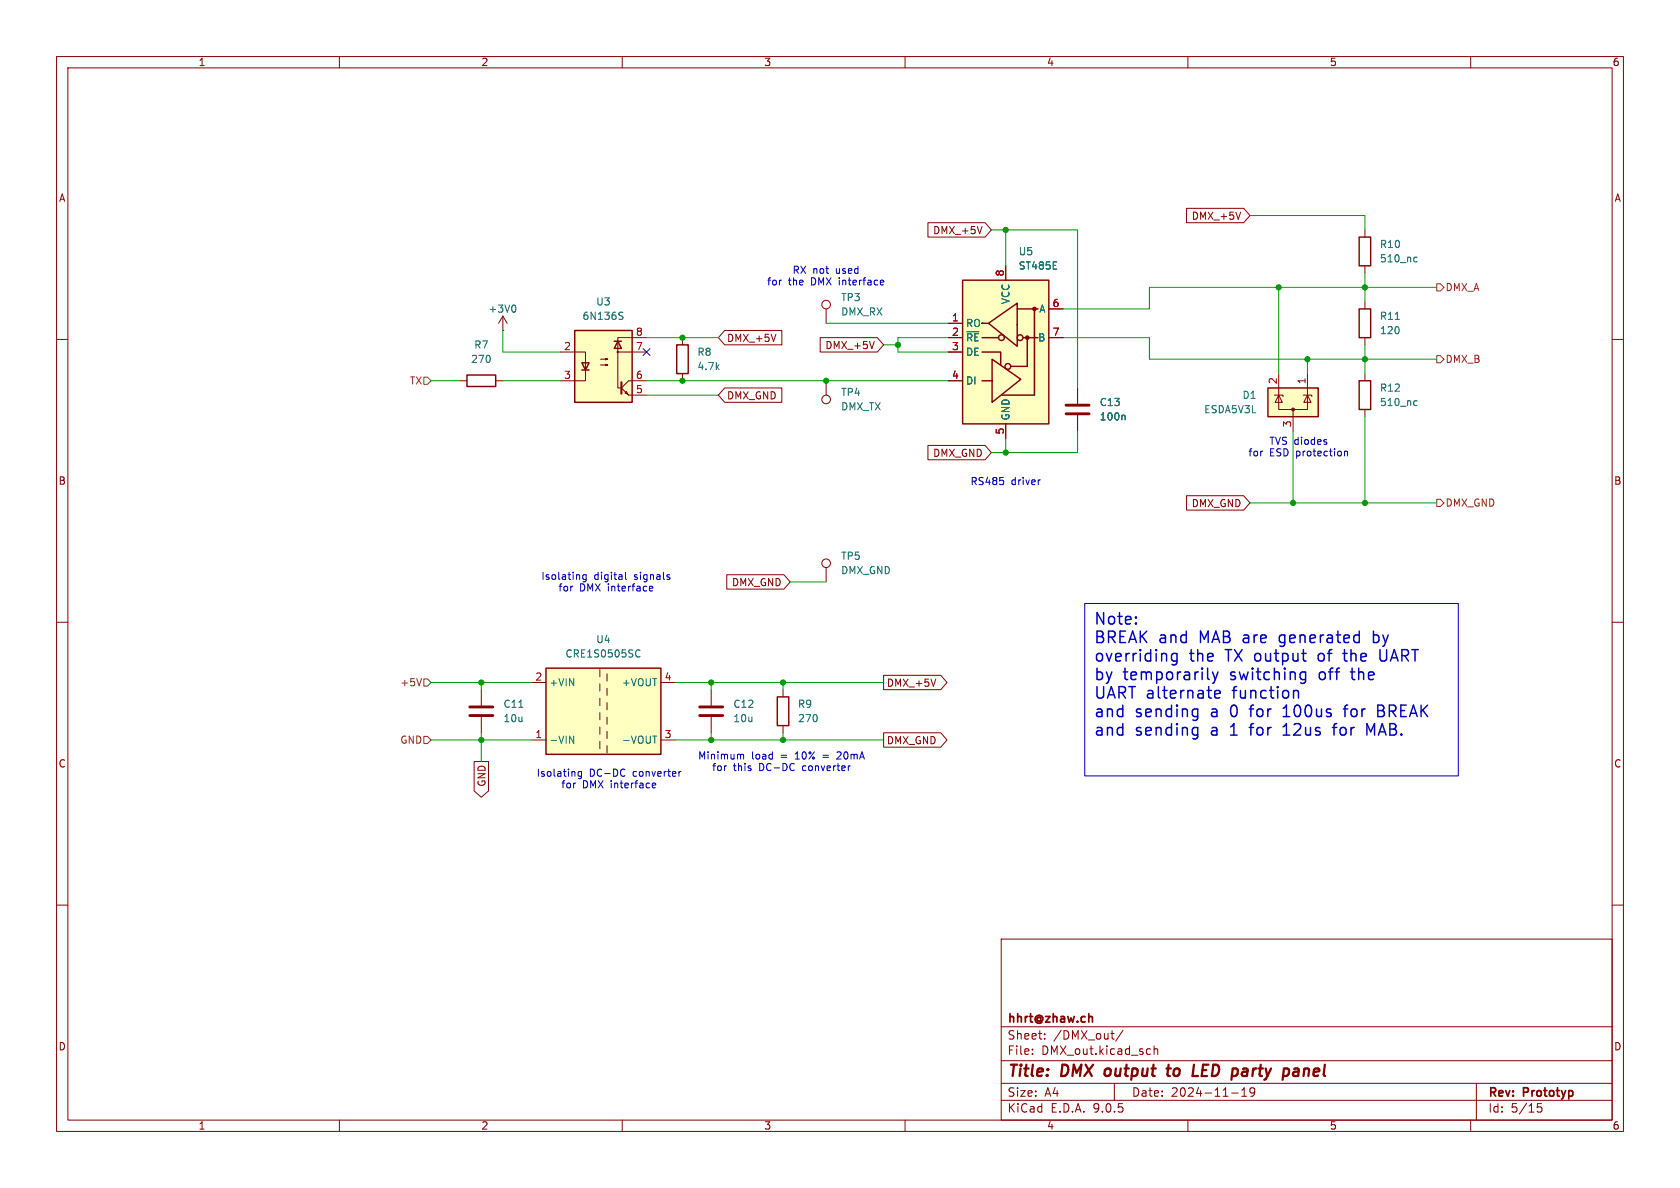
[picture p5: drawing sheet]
(kicad_sch
 (version 20250114)
 (generator "eeschema")
 (generator_version "9.0")
 (paper "A4")
 (title_block
  (title "DMX output to LED party panel")
  (date "2024-11-19")
  (rev "Prototyp")
  (company "hhrt@zhaw.ch"))
 (lib_symbols
  (symbol "Connector:TestPoint"
   (pin_numbers (hide yes))
   (pin_names
    (offset 0.762) (hide yes)) (exclude_from_sim no) (in_bom yes) (on_board yes)
   (property "Reference" "TP" (at 0 6.858 0) (effects (font (size 1.27 1.27))))
   (property "Value" "TestPoint" (at 0 5.08 0) (effects (font (size 1.27 1.27))))
   (property "Footprint" "" (at 5.08 0 0) (effects (font (size 1.27 1.27)) (hide yes)))
   (property "Datasheet" "~" (at 5.08 0 0) (effects (font (size 1.27 1.27)) (hide yes)))
   (property "Description" "test point" (at 0 0 0) (effects (font (size 1.27 1.27)) (hide yes)))
   (symbol "TestPoint_0_1"
    (circle (center 0 3.302) (radius 0.762) (stroke (width 0) (type default)) (fill (type none))))
   (symbol "TestPoint_1_1"
    (pin passive line (at 0 0 90) (length 2.54) (name "1" (effects (font (size 1.27 1.27)))) (number "1" (effects (font (size 1.27 1.27))))))
   (embedded_fonts no))
  (symbol "Device:C"
   (pin_numbers (hide yes))
   (pin_names
    (offset 0.254)) (exclude_from_sim no) (in_bom yes) (on_board yes)
   (property "Reference" "C" (at 0.635 2.54 0) (effects (font (size 1.27 1.27)) (justify left)))
   (property "Value" "C" (at 0.635 -2.54 0) (effects (font (size 1.27 1.27)) (justify left)))
   (property "Footprint" "" (at 0.9652 -3.81 0) (effects (font (size 1.27 1.27)) (hide yes)))
   (property "Datasheet" "~" (at 0 0 0) (effects (font (size 1.27 1.27)) (hide yes)))
   (property "Description" "Unpolarized capacitor" (at 0 0 0) (effects (font (size 1.27 1.27)) (hide yes)))
   (symbol "C_0_1"
    (polyline (pts (xy -2.032 0.762) (xy 2.032 0.762)) (stroke (width 0.508) (type default)) (fill (type none)))
    (polyline (pts (xy -2.032 -0.762) (xy 2.032 -0.762)) (stroke (width 0.508) (type default)) (fill (type none))))
   (symbol "C_1_1"
    (pin passive line (at 0 3.81 270) (length 2.794) (name "~" (effects (font (size 1.27 1.27)))) (number "1" (effects (font (size 1.27 1.27)))))
    (pin passive line (at 0 -3.81 90) (length 2.794) (name "~" (effects (font (size 1.27 1.27)))) (number "2" (effects (font (size 1.27 1.27))))))
   (embedded_fonts no))
  (symbol "Device:R"
   (pin_numbers (hide yes))
   (pin_names
    (offset 0)) (exclude_from_sim no) (in_bom yes) (on_board yes)
   (property "Reference" "R" (at 2.032 0 90) (effects (font (size 1.27 1.27))))
   (property "Value" "R" (at 0 0 90) (effects (font (size 1.27 1.27))))
   (property "Footprint" "" (at -1.778 0 90) (effects (font (size 1.27 1.27)) (hide yes)))
   (property "Datasheet" "~" (at 0 0 0) (effects (font (size 1.27 1.27)) (hide yes)))
   (property "Description" "Resistor" (at 0 0 0) (effects (font (size 1.27 1.27)) (hide yes)))
   (symbol "R_0_1"
    (rectangle (start -1.016 -2.54) (end 1.016 2.54) (stroke (width 0.254) (type default)) (fill (type none))))
   (symbol "R_1_1"
    (pin passive line (at 0 3.81 270) (length 1.27) (name "~" (effects (font (size 1.27 1.27)))) (number "1" (effects (font (size 1.27 1.27)))))
    (pin passive line (at 0 -3.81 90) (length 1.27) (name "~" (effects (font (size 1.27 1.27)))) (number "2" (effects (font (size 1.27 1.27))))))
   (embedded_fonts no))
  (symbol "Interface_UART:ST485E" (exclude_from_sim no) (in_bom yes) (on_board yes)
   (property "Reference" "U" (at -6.985 13.97 0) (effects (font (size 1.27 1.27))))
   (property "Value" "ST485E" (at 2.54 13.97 0) (effects (font (size 1.27 1.27)) (justify left)))
   (property "Footprint" "Package_SO:SOIC-8_3.9x4.9mm_P1.27mm" (at 0 -22.86 0) (effects (font (size 1.27 1.27)) (hide yes)))
   (property "Datasheet" "http://www.st.com/resource/en/datasheet/st485eb.pdf" (at 0 1.27 0) (effects (font (size 1.27 1.27)) (hide yes)))
   (property "Description" "Half duplex RS-485/RS-422, 5 Mbps, ±15kV ESD, 5V supply, 256 bus load, SOIC-8" (at 0 0 0) (effects (font (size 1.27 1.27)) (hide yes)))
   (symbol "ST485E_0_1"
    (rectangle (start -7.62 12.7) (end 7.62 -12.7) (stroke (width 0.254) (type default)) (fill (type background)))
    (polyline (pts (xy -4.191 2.54) (xy -1.27 2.54)) (stroke (width 0.254) (type default)) (fill (type none)))
    (polyline (pts (xy -4.191 0) (xy -0.889 0) (xy -0.889 -2.286)) (stroke (width 0.254) (type default)) (fill (type none)))
    (polyline (pts (xy -3.175 5.08) (xy -4.191 5.08) (xy -4.064 5.08)) (stroke (width 0.254) (type default)) (fill (type none)))
    (polyline (pts (xy -2.54 -5.08) (xy -4.191 -5.08)) (stroke (width 0.254) (type default)) (fill (type none)))
    (polyline (pts (xy -2.413 -5.08) (xy -2.413 -1.27) (xy 2.667 -4.826) (xy -2.413 -8.89) (xy -2.413 -5.08)) (stroke (width 0.254) (type default)) (fill (type none)))
    (polyline (pts (xy -0.635 -7.62) (xy 5.08 -7.62)) (stroke (width 0.254) (type default)) (fill (type none)))
    (circle (center 0.381 -2.54) (radius 0.508) (stroke (width 0.254) (type default)) (fill (type none)))
    (polyline (pts (xy 0.889 -2.54) (xy 3.81 -2.54)) (stroke (width 0.254) (type default)) (fill (type none)))
    (polyline (pts (xy 2.032 7.62) (xy 5.715 7.62)) (stroke (width 0.254) (type default)) (fill (type none)))
    (polyline (pts (xy 3.048 2.54) (xy 5.715 2.54)) (stroke (width 0.254) (type default)) (fill (type none)))
    (circle (center 3.81 2.54) (radius 0.2794) (stroke (width 0.254) (type default)) (fill (type outline)))
    (polyline (pts (xy 3.81 -2.54) (xy 3.81 2.54)) (stroke (width 0.254) (type default)) (fill (type none)))
    (polyline (pts (xy 5.08 -7.62) (xy 5.08 7.62)) (stroke (width 0.254) (type default)) (fill (type none))))
   (symbol "ST485E_1_1"
    (circle (center -0.762 2.54) (radius 0.508) (stroke (width 0.254) (type default)) (fill (type none)))
    (polyline (pts (xy 2.032 4.826) (xy 2.032 8.636) (xy -3.048 5.08) (xy 2.032 1.016) (xy 2.032 4.826)) (stroke (width 0.254) (type default)) (fill (type none)))
    (circle (center 2.54 2.54) (radius 0.508) (stroke (width 0.254) (type default)) (fill (type none)))
    (circle (center 5.08 7.62) (radius 0.2794) (stroke (width 0.254) (type default)) (fill (type outline)))
    (pin output line (at -10.16 5.08 0) (length 2.54) (name "RO" (effects (font (size 1.27 1.27)))) (number "1" (effects (font (size 1.27 1.27)))))
    (pin input line (at -10.16 2.54 0) (length 2.54) (name "~{RE}" (effects (font (size 1.27 1.27)))) (number "2" (effects (font (size 1.27 1.27)))))
    (pin input line (at -10.16 0 0) (length 2.54) (name "DE" (effects (font (size 1.27 1.27)))) (number "3" (effects (font (size 1.27 1.27)))))
    (pin input line (at -10.16 -5.08 0) (length 2.54) (name "DI" (effects (font (size 1.27 1.27)))) (number "4" (effects (font (size 1.27 1.27)))))
    (pin power_in line (at 0 15.24 270) (length 2.54) (name "VCC" (effects (font (size 1.27 1.27)))) (number "8" (effects (font (size 1.27 1.27)))))
    (pin power_in line (at 0 -15.24 90) (length 2.54) (name "GND" (effects (font (size 1.27 1.27)))) (number "5" (effects (font (size 1.27 1.27)))))
    (pin bidirectional line (at 10.16 7.62 180) (length 2.54) (name "A" (effects (font (size 1.27 1.27)))) (number "6" (effects (font (size 1.27 1.27)))))
    (pin bidirectional line (at 10.16 2.54 180) (length 2.54) (name "B" (effects (font (size 1.27 1.27)))) (number "7" (effects (font (size 1.27 1.27))))))
   (embedded_fonts no))
  (symbol "Isolator:6N136S"
   (pin_names
    (offset 1.016)) (exclude_from_sim no) (in_bom yes) (on_board yes)
   (property "Reference" "U" (at -5.08 7.62 0) (effects (font (size 1.27 1.27)) (justify left)))
   (property "Value" "6N136S" (at 0 7.62 0) (effects (font (size 1.27 1.27)) (justify left)))
   (property "Footprint" "Package_DIP:SMDIP-8_W9.53mm" (at -5.08 -7.62 0) (effects (font (size 1.27 1.27)
    (italic yes)) (justify left) (hide yes)))
   (property "Datasheet" "https://optoelectronics.liteon.com/upload/download/DS70-2008-0032/6N135-L%206N136-L%20series.pdf" (at 0 0 0) (effects (font (size 1.27 1.27)) (justify left) (hide yes)))
   (property "Description" "High Speed Optocoupler, TTL Compatible, CTR 18%, SMDIP8" (at 0 0 0) (effects (font (size 1.27 1.27)) (hide yes)))
   (symbol "6N136S_0_1"
    (rectangle (start -5.08 6.35) (end 5.08 -6.35) (stroke (width 0.254) (type default)) (fill (type background)))
    (polyline (pts (xy -5.08 2.54) (xy -3.175 2.54) (xy -3.175 -2.54) (xy -5.08 -2.54)) (stroke (width 0) (type default)) (fill (type none)))
    (polyline (pts (xy -3.81 -0.635) (xy -2.54 -0.635)) (stroke (width 0.254) (type default)) (fill (type none)))
    (polyline (pts (xy -3.175 -0.635) (xy -3.81 0.635) (xy -2.54 0.635) (xy -3.175 -0.635)) (stroke (width 0.254) (type default)) (fill (type none)))
    (polyline (pts (xy -0.508 1.27) (xy 0.762 1.27) (xy 0.381 1.143) (xy 0.381 1.397) (xy 0.762 1.27)) (stroke (width 0) (type default)) (fill (type none)))
    (polyline (pts (xy -0.508 0.254) (xy 0.762 0.254) (xy 0.381 0.127) (xy 0.381 0.381) (xy 0.762 0.254)) (stroke (width 0) (type default)) (fill (type none)))
    (polyline (pts (xy 1.905 4.445) (xy 3.175 4.445)) (stroke (width 0.254) (type default)) (fill (type none)))
    (polyline (pts (xy 2.54 4.445) (xy 1.905 3.175) (xy 3.175 3.175) (xy 2.54 4.445)) (stroke (width 0.254) (type default)) (fill (type none)))
    (circle (center 2.54 2.54) (radius 0.127) (stroke (width 0) (type default)) (fill (type none)))
    (polyline (pts (xy 3.175 -2.794) (xy 3.175 -4.826)) (stroke (width 0.3556) (type default)) (fill (type none)))
    (polyline (pts (xy 3.302 -3.683) (xy 4.445 -2.54)) (stroke (width 0) (type default)) (fill (type none)))
    (polyline (pts (xy 3.302 -3.937) (xy 4.445 -5.08)) (stroke (width 0) (type default)) (fill (type none)))
    (polyline (pts (xy 4.318 -4.953) (xy 4.064 -4.445) (xy 3.81 -4.699) (xy 4.318 -4.953)) (stroke (width 0) (type default)) (fill (type none)))
    (polyline (pts (xy 5.08 5.08) (xy 2.54 5.08) (xy 2.54 -3.81) (xy 3.175 -3.81)) (stroke (width 0) (type default)) (fill (type none)))
    (polyline (pts (xy 5.08 2.54) (xy 2.54 2.54)) (stroke (width 0) (type default)) (fill (type none)))
    (polyline (pts (xy 5.08 -2.54) (xy 4.445 -2.54)) (stroke (width 0) (type default)) (fill (type none)))
    (polyline (pts (xy 5.08 -5.08) (xy 4.445 -5.08)) (stroke (width 0) (type default)) (fill (type none))))
   (symbol "6N136S_1_1"
    (pin passive line (at -7.62 2.54 0) (length 2.54) (name "~" (effects (font (size 1.27 1.27)))) (number "2" (effects (font (size 1.27 1.27)))))
    (pin passive line (at -7.62 -2.54 0) (length 2.54) (name "~" (effects (font (size 1.27 1.27)))) (number "3" (effects (font (size 1.27 1.27)))))
    (pin no_connect line (at -5.08 5.08 0) (length 2.54) (hide yes) (name "NC" (effects (font (size 1.27 1.27)))) (number "1" (effects (font (size 1.27 1.27)))))
    (pin no_connect line (at -5.08 -5.08 0) (length 2.54) (hide yes) (name "NC" (effects (font (size 1.27 1.27)))) (number "4" (effects (font (size 1.27 1.27)))))
    (pin passive line (at 7.62 5.08 180) (length 2.54) (name "~" (effects (font (size 1.27 1.27)))) (number "8" (effects (font (size 1.27 1.27)))))
    (pin passive line (at 7.62 2.54 180) (length 2.54) (name "~" (effects (font (size 1.27 1.27)))) (number "7" (effects (font (size 1.27 1.27)))))
    (pin passive line (at 7.62 -2.54 180) (length 2.54) (name "~" (effects (font (size 1.27 1.27)))) (number "6" (effects (font (size 1.27 1.27)))))
    (pin passive line (at 7.62 -5.08 180) (length 2.54) (name "~" (effects (font (size 1.27 1.27)))) (number "5" (effects (font (size 1.27 1.27))))))
   (embedded_fonts no))
  (symbol "Power_Protection:ESDA5V3L"
   (pin_names (hide yes)) (exclude_from_sim no) (in_bom yes) (on_board yes)
   (property "Reference" "D" (at 5.715 2.54 0) (effects (font (size 1.27 1.27)) (justify left)))
   (property "Value" "ESDA5V3L" (at 5.715 0.635 0) (effects (font (size 1.27 1.27)) (justify left)))
   (property "Footprint" "Package_TO_SOT_SMD:SOT-23-3" (at -15.24 -10.16 0) (effects (font (size 1.27 1.27)) (justify left) (hide yes)))
   (property "Datasheet" "https://www.st.com/resource/en/datasheet/esdal.pdf" (at 0 -15.24 0) (effects (font (size 1.27 1.27)) (hide yes)))
   (property "Description" "TVS Diode Array, 5.5V Standoff, 2 Channels, SOT23" (at 0 -12.7 0) (effects (font (size 1.27 1.27)) (hide yes)))
   (symbol "ESDA5V3L_0_0"
    (pin passive line (at 0 -5.08 90) (length 2.54) (name "A" (effects (font (size 1.27 1.27)))) (number "3" (effects (font (size 1.27 1.27))))))
   (symbol "ESDA5V3L_0_1"
    (rectangle (start -4.445 2.54) (end 4.445 -2.54) (stroke (width 0.254) (type default)) (fill (type background)))
    (polyline (pts (xy -3.302 1.016) (xy -3.302 1.27) (xy -1.905 1.27) (xy -1.778 1.27)) (stroke (width 0) (type default)) (fill (type none)))
    (polyline (pts (xy -2.54 2.54) (xy -2.54 1.27)) (stroke (width 0) (type default)) (fill (type none)))
    (polyline (pts (xy -2.54 1.27) (xy -2.54 -1.27) (xy 2.54 -1.27) (xy 2.54 1.27)) (stroke (width 0) (type default)) (fill (type none)))
    (polyline (pts (xy -2.54 1.27) (xy -1.905 0) (xy -3.175 0) (xy -2.54 1.27)) (stroke (width 0) (type default)) (fill (type none)))
    (polyline (pts (xy 0 -1.27) (xy 0 -2.54)) (stroke (width 0) (type default)) (fill (type none)))
    (circle (center 0 -1.27) (radius 0.254) (stroke (width 0) (type default)) (fill (type outline)))
    (polyline (pts (xy 1.778 1.016) (xy 1.778 1.27) (xy 3.175 1.27) (xy 3.302 1.27)) (stroke (width 0) (type default)) (fill (type none)))
    (polyline (pts (xy 2.54 2.54) (xy 2.54 1.27)) (stroke (width 0) (type default)) (fill (type none)))
    (polyline (pts (xy 2.54 1.27) (xy 1.905 0) (xy 3.175 0) (xy 2.54 1.27)) (stroke (width 0) (type default)) (fill (type none))))
   (symbol "ESDA5V3L_1_1"
    (pin passive line (at -2.54 5.08 270) (length 2.54) (name "K" (effects (font (size 1.27 1.27)))) (number "1" (effects (font (size 1.27 1.27)))))
    (pin passive line (at 2.54 5.08 270) (length 2.54) (name "K" (effects (font (size 1.27 1.27)))) (number "2" (effects (font (size 1.27 1.27))))))
   (embedded_fonts no))
  (symbol "Regulator_Switching:CRE1S0505SC" (exclude_from_sim no) (in_bom yes) (on_board yes)
   (property "Reference" "U" (at -8.89 8.89 0) (effects (font (size 1.27 1.27))))
   (property "Value" "CRE1S0505SC" (at 2.54 8.89 0) (effects (font (size 1.27 1.27))))
   (property "Footprint" "Converter_DCDC:Converter_DCDC_Murata_CRE1xxxxxxSC_THT" (at 0 -10.16 0) (effects (font (size 1.27 1.27)) (hide yes)))
   (property "Datasheet" "http://power.murata.com/datasheet?/data/power/ncl/kdc_cre1.pdf" (at 0 -12.7 0) (effects (font (size 1.27 1.27)) (hide yes)))
   (property "Description" "5V to 5V 200mA DC-DC Converter with 1kV isolation, SIP-4" (at 0 0 0) (effects (font (size 1.27 1.27)) (hide yes)))
   (symbol "CRE1S0505SC_0_1"
    (rectangle (start -10.16 7.62) (end 10.16 -7.62) (stroke (width 0.254) (type default)) (fill (type background)))
    (polyline (pts (xy -0.635 7.366) (xy -0.635 6.096)) (stroke (width 0) (type default)) (fill (type none)))
    (polyline (pts (xy -0.635 4.826) (xy -0.635 3.556)) (stroke (width 0) (type default)) (fill (type none)))
    (polyline (pts (xy -0.635 2.286) (xy -0.635 1.016)) (stroke (width 0) (type default)) (fill (type none)))
    (polyline (pts (xy -0.635 -0.254) (xy -0.635 -1.524)) (stroke (width 0) (type default)) (fill (type none)))
    (polyline (pts (xy -0.635 -2.794) (xy -0.635 -4.064)) (stroke (width 0) (type default)) (fill (type none)))
    (polyline (pts (xy -0.635 -5.334) (xy -0.635 -6.604)) (stroke (width 0) (type default)) (fill (type none)))
    (polyline (pts (xy 0.635 5.334) (xy 0.635 6.604)) (stroke (width 0) (type default)) (fill (type none)))
    (polyline (pts (xy 0.635 2.794) (xy 0.635 4.064)) (stroke (width 0) (type default)) (fill (type none)))
    (polyline (pts (xy 0.635 0.254) (xy 0.635 1.524)) (stroke (width 0) (type default)) (fill (type none)))
    (polyline (pts (xy 0.635 -2.286) (xy 0.635 -1.016)) (stroke (width 0) (type default)) (fill (type none)))
    (polyline (pts (xy 0.635 -4.826) (xy 0.635 -3.556)) (stroke (width 0) (type default)) (fill (type none)))
    (polyline (pts (xy 0.635 -7.366) (xy 0.635 -6.096)) (stroke (width 0) (type default)) (fill (type none))))
   (symbol "CRE1S0505SC_1_1"
    (pin power_in line (at -12.7 5.08 0) (length 2.54) (name "+VIN" (effects (font (size 1.27 1.27)))) (number "2" (effects (font (size 1.27 1.27)))))
    (pin power_in line (at -12.7 -5.08 0) (length 2.54) (name "-VIN" (effects (font (size 1.27 1.27)))) (number "1" (effects (font (size 1.27 1.27)))))
    (pin power_out line (at 12.7 5.08 180) (length 2.54) (name "+VOUT" (effects (font (size 1.27 1.27)))) (number "4" (effects (font (size 1.27 1.27)))))
    (pin power_out line (at 12.7 -5.08 180) (length 2.54) (name "-VOUT" (effects (font (size 1.27 1.27)))) (number "3" (effects (font (size 1.27 1.27))))))
   (embedded_fonts no))
  (symbol "power:+3V0"
   (power)
   (pin_numbers (hide yes))
   (pin_names
    (offset 0) (hide yes)) (exclude_from_sim no) (in_bom yes) (on_board yes)
   (property "Reference" "#PWR" (at 0 -3.81 0) (effects (font (size 1.27 1.27)) (hide yes)))
   (property "Value" "+3V0" (at 0 3.556 0) (effects (font (size 1.27 1.27))))
   (property "Footprint" "" (at 0 0 0) (effects (font (size 1.27 1.27)) (hide yes)))
   (property "Datasheet" "" (at 0 0 0) (effects (font (size 1.27 1.27)) (hide yes)))
   (property "Description" "Power symbol creates a global label with name \"+3V0\"" (at 0 0 0) (effects (font (size 1.27 1.27)) (hide yes)))
   (symbol "+3V0_0_1"
    (polyline (pts (xy -0.762 1.27) (xy 0 2.54)) (stroke (width 0) (type default)) (fill (type none)))
    (polyline (pts (xy 0 2.54) (xy 0.762 1.27)) (stroke (width 0) (type default)) (fill (type none)))
    (polyline (pts (xy 0 0) (xy 0 2.54)) (stroke (width 0) (type default)) (fill (type none))))
   (symbol "+3V0_1_1"
    (pin power_in line (at 0 0 90) (length 0) (name "~" (effects (font (size 1.27 1.27)))) (number "1" (effects (font (size 1.27 1.27))))))
   (embedded_fonts no)))
 (text "TVS diodes\nfor ESD protection"
  (exclude_from_sim no)
  (at 229.616 79.248 0)
  (effects (font (size 1.27 1.27))))
 (text "Isolating digital signals\nfor DMX interface"
  (exclude_from_sim no)
  (at 107.188 103.124 0)
  (effects (font (size 1.27 1.27))))
 (text "RX not used\nfor the DMX interface"
  (exclude_from_sim no)
  (at 146.05 49.022 0)
  (effects (font (size 1.27 1.27))))
 (text "Minimum load = 10% = 20mA\nfor this DC-DC converter"
  (exclude_from_sim no)
  (at 138.176 134.874 0)
  (effects (font (size 1.27 1.27))))
 (text "Isolating DC-DC converter\nfor DMX interface"
  (exclude_from_sim no)
  (at 107.696 137.922 0)
  (effects (font (size 1.27 1.27))))
 (text "RS485 driver"
  (exclude_from_sim no)
  (at 177.8 85.344 0)
  (effects (font (size 1.27 1.27))))
 (text_box "Note:\nBREAK and MAB are generated by\noverriding the TX output of the UART\nby temporarily switching off the\nUART alternate function\nand sending a 0 for 100us for BREAK\nand sending a 1 for 12us for MAB.\n"
  (exclude_from_sim no)
  (at 191.77 106.68 0)
  (size 66.04 30.48)
  (margins 1.524 1.524 1.524 1.524)
  (stroke (width 0) (type default))
  (fill (type none))
  (effects (font (size 2.032 2.032) (thickness 0.254)) (justify left top)))
 (junction
  (at 85.09 120.65)
  (diameter 0)
  (color 0 0 0 0))
 (junction
  (at 146.05 67.31)
  (diameter 0)
  (color 0 0 0 0))
 (junction
  (at 125.73 120.65)
  (diameter 0)
  (color 0 0 0 0))
 (junction
  (at 138.43 130.81)
  (diameter 0)
  (color 0 0 0 0))
 (junction
  (at 226.06 50.8)
  (diameter 0)
  (color 0 0 0 0))
 (junction
  (at 120.65 67.31)
  (diameter 0)
  (color 0 0 0 0))
 (junction
  (at 138.43 120.65)
  (diameter 0)
  (color 0 0 0 0))
 (junction
  (at 228.6 88.9)
  (diameter 0)
  (color 0 0 0 0))
 (junction
  (at 241.3 88.9)
  (diameter 0)
  (color 0 0 0 0))
 (junction
  (at 125.73 130.81)
  (diameter 0)
  (color 0 0 0 0))
 (junction
  (at 177.8 40.64)
  (diameter 0)
  (color 0 0 0 0))
 (junction
  (at 158.75 60.96)
  (diameter 0)
  (color 0 0 0 0))
 (junction
  (at 177.8 80.01)
  (diameter 0)
  (color 0 0 0 0))
 (junction
  (at 120.65 59.69)
  (diameter 0)
  (color 0 0 0 0))
 (junction
  (at 241.3 50.8)
  (diameter 0)
  (color 0 0 0 0))
 (junction
  (at 241.3 63.5)
  (diameter 0)
  (color 0 0 0 0))
 (junction
  (at 85.09 130.81)
  (diameter 0)
  (color 0 0 0 0))
 (junction
  (at 231.14 63.5)
  (diameter 0)
  (color 0 0 0 0))
 (no_connect
  (at 114.3 62.23))
 (wire
  (pts (xy 138.43 120.65) (xy 156.21 120.65))
  (stroke (width 0) (type default)))
 (wire
  (pts (xy 120.65 67.31) (xy 146.05 67.31))
  (stroke (width 0) (type default)))
 (wire
  (pts (xy 114.3 67.31) (xy 120.65 67.31))
  (stroke (width 0) (type default)))
 (wire
  (pts (xy 119.38 130.81) (xy 125.73 130.81))
  (stroke (width 0) (type default)))
 (wire
  (pts (xy 177.8 40.64) (xy 190.5 40.64))
  (stroke (width 0) (type default)))
 (wire
  (pts (xy 88.9 67.31) (xy 99.06 67.31))
  (stroke (width 0) (type default)))
 (wire
  (pts (xy 88.9 62.23) (xy 99.06 62.23))
  (stroke (width 0) (type default)))
 (wire
  (pts (xy 88.9 58.42) (xy 88.9 62.23))
  (stroke (width 0) (type default)))
 (wire
  (pts (xy 138.43 130.81) (xy 156.21 130.81))
  (stroke (width 0) (type default)))
 (wire
  (pts (xy 203.2 50.8) (xy 203.2 54.61))
  (stroke (width 0) (type default)))
 (wire
  (pts (xy 125.73 121.92) (xy 125.73 120.65))
  (stroke (width 0) (type default)))
 (wire
  (pts (xy 220.98 38.1) (xy 241.3 38.1))
  (stroke (width 0) (type default)))
 (wire
  (pts (xy 146.05 67.31) (xy 167.64 67.31))
  (stroke (width 0) (type default)))
 (wire
  (pts (xy 175.26 80.01) (xy 177.8 80.01))
  (stroke (width 0) (type default)))
 (wire
  (pts (xy 175.26 40.64) (xy 177.8 40.64))
  (stroke (width 0) (type default)))
 (wire
  (pts (xy 85.09 129.54) (xy 85.09 130.81))
  (stroke (width 0) (type default)))
 (wire
  (pts (xy 241.3 50.8) (xy 241.3 53.34))
  (stroke (width 0) (type default)))
 (wire
  (pts (xy 76.2 67.31) (xy 81.28 67.31))
  (stroke (width 0) (type default)))
 (wire
  (pts (xy 76.2 130.81) (xy 85.09 130.81))
  (stroke (width 0) (type default)))
 (wire
  (pts (xy 177.8 80.01) (xy 190.5 80.01))
  (stroke (width 0) (type default)))
 (wire
  (pts (xy 156.21 60.96) (xy 158.75 60.96))
  (stroke (width 0) (type default)))
 (wire
  (pts (xy 241.3 38.1) (xy 241.3 40.64))
  (stroke (width 0) (type default)))
 (wire
  (pts (xy 93.98 130.81) (xy 85.09 130.81))
  (stroke (width 0) (type default)))
 (wire
  (pts (xy 93.98 120.65) (xy 85.09 120.65))
  (stroke (width 0) (type default)))
 (wire
  (pts (xy 146.05 57.15) (xy 167.64 57.15))
  (stroke (width 0) (type default)))
 (wire
  (pts (xy 241.3 88.9) (xy 254 88.9))
  (stroke (width 0) (type default)))
 (wire
  (pts (xy 241.3 60.96) (xy 241.3 63.5))
  (stroke (width 0) (type default)))
 (wire
  (pts (xy 158.75 59.69) (xy 158.75 60.96))
  (stroke (width 0) (type default)))
 (wire
  (pts (xy 190.5 68.58) (xy 190.5 40.64))
  (stroke (width 0) (type default)))
 (wire
  (pts (xy 158.75 59.69) (xy 167.64 59.69))
  (stroke (width 0) (type default)))
 (wire
  (pts (xy 228.6 76.2) (xy 228.6 88.9))
  (stroke (width 0) (type default)))
 (wire
  (pts (xy 177.8 40.64) (xy 177.8 46.99))
  (stroke (width 0) (type default)))
 (wire
  (pts (xy 220.98 88.9) (xy 228.6 88.9))
  (stroke (width 0) (type default)))
 (wire
  (pts (xy 241.3 48.26) (xy 241.3 50.8))
  (stroke (width 0) (type default)))
 (wire
  (pts (xy 76.2 120.65) (xy 85.09 120.65))
  (stroke (width 0) (type default)))
 (wire
  (pts (xy 125.73 130.81) (xy 138.43 130.81))
  (stroke (width 0) (type default)))
 (wire
  (pts (xy 187.96 54.61) (xy 203.2 54.61))
  (stroke (width 0) (type default)))
 (wire
  (pts (xy 231.14 63.5) (xy 241.3 63.5))
  (stroke (width 0) (type default)))
 (wire
  (pts (xy 203.2 50.8) (xy 226.06 50.8))
  (stroke (width 0) (type default)))
 (wire
  (pts (xy 190.5 76.2) (xy 190.5 80.01))
  (stroke (width 0) (type default)))
 (wire
  (pts (xy 177.8 77.47) (xy 177.8 80.01))
  (stroke (width 0) (type default)))
 (wire
  (pts (xy 119.38 120.65) (xy 125.73 120.65))
  (stroke (width 0) (type default)))
 (wire
  (pts (xy 158.75 60.96) (xy 158.75 62.23))
  (stroke (width 0) (type default)))
 (wire
  (pts (xy 114.3 69.85) (xy 127 69.85))
  (stroke (width 0) (type default)))
 (wire
  (pts (xy 203.2 59.69) (xy 203.2 63.5))
  (stroke (width 0) (type default)))
 (wire
  (pts (xy 85.09 120.65) (xy 85.09 121.92))
  (stroke (width 0) (type default)))
 (wire
  (pts (xy 120.65 59.69) (xy 127 59.69))
  (stroke (width 0) (type default)))
 (wire
  (pts (xy 228.6 88.9) (xy 241.3 88.9))
  (stroke (width 0) (type default)))
 (wire
  (pts (xy 114.3 59.69) (xy 120.65 59.69))
  (stroke (width 0) (type default)))
 (wire
  (pts (xy 226.06 50.8) (xy 226.06 66.04))
  (stroke (width 0) (type default)))
 (wire
  (pts (xy 125.73 129.54) (xy 125.73 130.81))
  (stroke (width 0) (type default)))
 (wire
  (pts (xy 125.73 120.65) (xy 138.43 120.65))
  (stroke (width 0) (type default)))
 (wire
  (pts (xy 241.3 73.66) (xy 241.3 88.9))
  (stroke (width 0) (type default)))
 (wire
  (pts (xy 138.43 120.65) (xy 138.43 121.92))
  (stroke (width 0) (type default)))
 (wire
  (pts (xy 226.06 50.8) (xy 241.3 50.8))
  (stroke (width 0) (type default)))
 (wire
  (pts (xy 241.3 63.5) (xy 241.3 66.04))
  (stroke (width 0) (type default)))
 (wire
  (pts (xy 85.09 130.81) (xy 85.09 134.62))
  (stroke (width 0) (type default)))
 (wire
  (pts (xy 138.43 129.54) (xy 138.43 130.81))
  (stroke (width 0) (type default)))
 (wire
  (pts (xy 158.75 62.23) (xy 167.64 62.23))
  (stroke (width 0) (type default)))
 (wire
  (pts (xy 231.14 63.5) (xy 231.14 66.04))
  (stroke (width 0) (type default)))
 (wire
  (pts (xy 139.7 102.87) (xy 146.05 102.87))
  (stroke (width 0) (type default)))
 (wire
  (pts (xy 241.3 63.5) (xy 254 63.5))
  (stroke (width 0) (type default)))
 (wire
  (pts (xy 241.3 50.8) (xy 254 50.8))
  (stroke (width 0) (type default)))
 (wire
  (pts (xy 203.2 63.5) (xy 231.14 63.5))
  (stroke (width 0) (type default)))
 (wire
  (pts (xy 187.96 59.69) (xy 203.2 59.69))
  (stroke (width 0) (type default)))
 (global_label "DMX_+5V"
  (shape output)
  (at 156.21 120.65 0)
  (fields_autoplaced yes)
  (effects (font (size 1.27 1.27)) (justify left))
  (property "Intersheetrefs" "${INTERSHEET_REFS}" (at 167.9642 120.65 0) (effects (font (size 1.27 1.27)) (justify left) (hide yes))))
 (global_label "GND"
  (shape output)
  (at 85.09 134.62 270)
  (fields_autoplaced yes)
  (effects (font (size 1.27 1.27)) (justify right))
  (property "Intersheetrefs" "${INTERSHEET_REFS}" (at 85.09 141.4757 90) (effects (font (size 1.27 1.27)) (justify right) (hide yes))))
 (global_label "DMX_GND"
  (shape input)
  (at 127 69.85 0)
  (fields_autoplaced yes)
  (effects (font (size 1.27 1.27)) (justify left))
  (property "Intersheetrefs" "${INTERSHEET_REFS}" (at 138.7542 69.85 0) (effects (font (size 1.27 1.27)) (justify left) (hide yes))))
 (global_label "DMX_GND"
  (shape input)
  (at 220.98 88.9 180)
  (fields_autoplaced yes)
  (effects (font (size 1.27 1.27)) (justify right))
  (property "Intersheetrefs" "${INTERSHEET_REFS}" (at 209.2258 88.9 0) (effects (font (size 1.27 1.27)) (justify right) (hide yes))))
 (global_label "DMX_GND"
  (shape input)
  (at 175.26 80.01 180)
  (fields_autoplaced yes)
  (effects (font (size 1.27 1.27)) (justify right))
  (property "Intersheetrefs" "${INTERSHEET_REFS}" (at 163.5058 80.01 0) (effects (font (size 1.27 1.27)) (justify right) (hide yes))))
 (global_label "DMX_GND"
  (shape output)
  (at 156.21 130.81 0)
  (fields_autoplaced yes)
  (effects (font (size 1.27 1.27)) (justify left))
  (property "Intersheetrefs" "${INTERSHEET_REFS}" (at 167.9642 130.81 0) (effects (font (size 1.27 1.27)) (justify left) (hide yes))))
 (global_label "DMX_+5V"
  (shape input)
  (at 127 59.69 0)
  (fields_autoplaced yes)
  (effects (font (size 1.27 1.27)) (justify left))
  (property "Intersheetrefs" "${INTERSHEET_REFS}" (at 138.7542 59.69 0) (effects (font (size 1.27 1.27)) (justify left) (hide yes))))
 (global_label "DMX_+5V"
  (shape input)
  (at 156.21 60.96 180)
  (fields_autoplaced yes)
  (effects (font (size 1.27 1.27)) (justify right))
  (property "Intersheetrefs" "${INTERSHEET_REFS}" (at 144.4558 60.96 0) (effects (font (size 1.27 1.27)) (justify right) (hide yes))))
 (global_label "DMX_GND"
  (shape input)
  (at 139.7 102.87 180)
  (fields_autoplaced yes)
  (effects (font (size 1.27 1.27)) (justify right))
  (property "Intersheetrefs" "${INTERSHEET_REFS}" (at 127.9458 102.87 0) (effects (font (size 1.27 1.27)) (justify right) (hide yes))))
 (global_label "DMX_+5V"
  (shape input)
  (at 175.26 40.64 180)
  (fields_autoplaced yes)
  (effects (font (size 1.27 1.27)) (justify right))
  (property "Intersheetrefs" "${INTERSHEET_REFS}" (at 163.5058 40.64 0) (effects (font (size 1.27 1.27)) (justify right) (hide yes))))
 (global_label "DMX_+5V"
  (shape input)
  (at 220.98 38.1 180)
  (fields_autoplaced yes)
  (effects (font (size 1.27 1.27)) (justify right))
  (property "Intersheetrefs" "${INTERSHEET_REFS}" (at 209.2258 38.1 0) (effects (font (size 1.27 1.27)) (justify right) (hide yes))))
 (hierarchical_label "TX"
  (shape input)
  (at 76.2 67.31 180)
  (effects (font (size 1.27 1.27)) (justify right)))
 (hierarchical_label "+5V"
  (shape input)
  (at 76.2 120.65 180)
  (effects (font (size 1.27 1.27)) (justify right)))
 (hierarchical_label "DMX_GND"
  (shape output)
  (at 254 88.9 0)
  (effects (font (size 1.27 1.27)) (justify left)))
 (hierarchical_label "GND"
  (shape input)
  (at 76.2 130.81 180)
  (effects (font (size 1.27 1.27)) (justify right)))
 (hierarchical_label "DMX_A"
  (shape output)
  (at 254 50.8 0)
  (effects (font (size 1.27 1.27)) (justify left)))
 (hierarchical_label "DMX_B"
  (shape output)
  (at 254 63.5 0)
  (effects (font (size 1.27 1.27)) (justify left)))
 (symbol
  (lib_id "Device:R")
  (at 241.3 57.15 0)
  (unit 1)
  (exclude_from_sim no)
  (in_bom yes)
  (on_board yes)
  (dnp no)
  (fields_autoplaced yes)
  (property "Reference" "R11" (at 243.84 55.8799 0) (effects (font (size 1.27 1.27)) (justify left)))
  (property "Value" "120" (at 243.84 58.4199 0) (effects (font (size 1.27 1.27)) (justify left)))
  (property "Footprint" "Resistor_SMD:R_1206_3216Metric" (at 239.522 57.15 90) (effects (font (size 1.27 1.27)) (hide yes)))
  (property "Datasheet" "~" (at 241.3 57.15 0) (effects (font (size 1.27 1.27)) (hide yes)))
  (property "Description" "" (at 241.3 57.15 0) (effects (font (size 1.27 1.27)) (hide yes)))
  (property "MPN" "GPR1206120R" (at 241.3 57.15 0) (effects (font (size 1.27 1.27)) (hide yes)))
  (property "Manufacturer" "" (at 241.3 57.15 0) (effects (font (size 1.27 1.27)) (hide yes)))
  (property "Sim.Type" "" (at 241.3 57.15 0) (effects (font (size 1.27 1.27)) (hide yes)))
  (pin "1")
  (pin "2"))
 (symbol
  (lib_id "Regulator_Switching:CRE1S0505SC")
  (at 106.68 125.73 0)
  (unit 1)
  (exclude_from_sim no)
  (in_bom yes)
  (on_board yes)
  (dnp no)
  (fields_autoplaced yes)
  (property "Reference" "U4" (at 106.68 113.03 0) (effects (font (size 1.27 1.27))))
  (property "Value" "CRE1S0505SC" (at 106.68 115.57 0) (effects (font (size 1.27 1.27))))
  (property "Footprint" "Converter_DCDC:Converter_DCDC_Murata_CRE1xxxxxxSC_THT" (at 106.68 135.89 0) (effects (font (size 1.27 1.27)) (hide yes)))
  (property "Datasheet" "http://power.murata.com/datasheet?/data/power/ncl/kdc_cre1.pdf" (at 106.68 138.43 0) (effects (font (size 1.27 1.27)) (hide yes)))
  (property "Description" "5V to 5V 200mA DC-DC Converter with 1kV isolation, SIP-4" (at 106.68 125.73 0) (effects (font (size 1.27 1.27)) (hide yes)))
  (property "MPN" "CRE1S0505SC" (at 106.68 125.73 0) (effects (font (size 1.27 1.27)) (hide yes)))
  (property "Manufacturer" "Murata" (at 106.68 125.73 0) (effects (font (size 1.27 1.27)) (hide yes)))
  (property "Sim.Type" "" (at 106.68 125.73 0) (effects (font (size 1.27 1.27)) (hide yes)))
  (pin "3")
  (pin "2")
  (pin "4")
  (pin "1"))
 (symbol
  (lib_id "Device:R")
  (at 241.3 69.85 0)
  (unit 1)
  (exclude_from_sim no)
  (in_bom yes)
  (on_board yes)
  (dnp no)
  (fields_autoplaced yes)
  (property "Reference" "R12" (at 243.84 68.5799 0) (effects (font (size 1.27 1.27)) (justify left)))
  (property "Value" "510_nc" (at 243.84 71.1199 0) (effects (font (size 1.27 1.27)) (justify left)))
  (property "Footprint" "Resistor_SMD:R_0603_1608Metric" (at 239.522 69.85 90) (effects (font (size 1.27 1.27)) (hide yes)))
  (property "Datasheet" "~" (at 241.3 69.85 0) (effects (font (size 1.27 1.27)) (hide yes)))
  (property "Description" "" (at 241.3 69.85 0) (effects (font (size 1.27 1.27)) (hide yes)))
  (property "MPN" "" (at 241.3 69.85 0) (effects (font (size 1.27 1.27)) (hide yes)))
  (property "Manufacturer" "" (at 241.3 69.85 0) (effects (font (size 1.27 1.27)) (hide yes)))
  (property "Sim.Type" "" (at 241.3 69.85 0) (effects (font (size 1.27 1.27)) (hide yes)))
  (pin "1")
  (pin "2"))
 (symbol
  (lib_id "Device:R")
  (at 85.09 67.31 270)
  (unit 1)
  (exclude_from_sim no)
  (in_bom yes)
  (on_board yes)
  (dnp no)
  (fields_autoplaced yes)
  (property "Reference" "R7" (at 85.09 60.96 90) (effects (font (size 1.27 1.27))))
  (property "Value" "270" (at 85.09 63.5 90) (effects (font (size 1.27 1.27))))
  (property "Footprint" "Resistor_SMD:R_0603_1608Metric" (at 85.09 65.532 90) (effects (font (size 1.27 1.27)) (hide yes)))
  (property "Datasheet" "~" (at 85.09 67.31 0) (effects (font (size 1.27 1.27)) (hide yes)))
  (property "Description" "" (at 85.09 67.31 0) (effects (font (size 1.27 1.27)) (hide yes)))
  (property "MPN" "GPR0603270R" (at 85.09 67.31 90) (effects (font (size 1.27 1.27)) (hide yes)))
  (property "Manufacturer" "" (at 85.09 67.31 90) (effects (font (size 1.27 1.27)) (hide yes)))
  (property "Sim.Type" "" (at 85.09 67.31 90) (effects (font (size 1.27 1.27)) (hide yes)))
  (pin "1")
  (pin "2"))
 (symbol
  (lib_id "Device:R")
  (at 120.65 63.5 0)
  (unit 1)
  (exclude_from_sim no)
  (in_bom yes)
  (on_board yes)
  (dnp no)
  (property "Reference" "R8" (at 123.19 62.2299 0) (effects (font (size 1.27 1.27)) (justify left)))
  (property "Value" "4.7k" (at 123.19 64.7699 0) (effects (font (size 1.27 1.27)) (justify left)))
  (property "Footprint" "Resistor_SMD:R_0603_1608Metric" (at 118.872 63.5 90) (effects (font (size 1.27 1.27)) (hide yes)))
  (property "Datasheet" "~" (at 120.65 63.5 0) (effects (font (size 1.27 1.27)) (hide yes)))
  (property "Description" "" (at 120.65 63.5 0) (effects (font (size 1.27 1.27)) (hide yes)))
  (property "MPN" "GPR06034K7" (at 120.65 63.5 0) (effects (font (size 1.27 1.27)) (hide yes)))
  (property "Manufacturer" "" (at 120.65 63.5 0) (effects (font (size 1.27 1.27)) (hide yes)))
  (property "Sim.Type" "" (at 120.65 63.5 0) (effects (font (size 1.27 1.27)) (hide yes)))
  (pin "1")
  (pin "2"))
 (symbol
  (lib_id "power:+3V0")
  (at 88.9 58.42 0)
  (unit 1)
  (exclude_from_sim no)
  (in_bom yes)
  (on_board yes)
  (dnp no)
  (property "Reference" "#PWR033" (at 88.9 62.23 0) (effects (font (size 1.27 1.27)) (hide yes)))
  (property "Value" "+3V0" (at 88.9 54.61 0) (effects (font (size 1.27 1.27))))
  (property "Footprint" "" (at 88.9 58.42 0) (effects (font (size 1.27 1.27)) (hide yes)))
  (property "Datasheet" "" (at 88.9 58.42 0) (effects (font (size 1.27 1.27)) (hide yes)))
  (property "Description" "Power symbol creates a global label with name \"+3V0\"" (at 88.9 58.42 0) (effects (font (size 1.27 1.27)) (hide yes)))
  (pin "1"))
 (symbol
  (lib_id "Device:R")
  (at 241.3 44.45 0)
  (unit 1)
  (exclude_from_sim no)
  (in_bom yes)
  (on_board yes)
  (dnp no)
  (fields_autoplaced yes)
  (property "Reference" "R10" (at 243.84 43.1799 0) (effects (font (size 1.27 1.27)) (justify left)))
  (property "Value" "510_nc" (at 243.84 45.7199 0) (effects (font (size 1.27 1.27)) (justify left)))
  (property "Footprint" "Resistor_SMD:R_0603_1608Metric" (at 239.522 44.45 90) (effects (font (size 1.27 1.27)) (hide yes)))
  (property "Datasheet" "~" (at 241.3 44.45 0) (effects (font (size 1.27 1.27)) (hide yes)))
  (property "Description" "" (at 241.3 44.45 0) (effects (font (size 1.27 1.27)) (hide yes)))
  (property "MPN" "" (at 241.3 44.45 0) (effects (font (size 1.27 1.27)) (hide yes)))
  (property "Manufacturer" "" (at 241.3 44.45 0) (effects (font (size 1.27 1.27)) (hide yes)))
  (property "Sim.Type" "" (at 241.3 44.45 0) (effects (font (size 1.27 1.27)) (hide yes)))
  (pin "1")
  (pin "2"))
 (symbol
  (lib_id "Connector:TestPoint")
  (at 146.05 67.31 180)
  (unit 1)
  (exclude_from_sim no)
  (in_bom yes)
  (on_board yes)
  (dnp no)
  (fields_autoplaced yes)
  (property "Reference" "TP4" (at 148.59 69.3419 0) (effects (font (size 1.27 1.27)) (justify right)))
  (property "Value" "DMX_TX" (at 148.59 71.8819 0) (effects (font (size 1.27 1.27)) (justify right)))
  (property "Footprint" "TestPoint:TestPoint_Loop_D2.60mm_Drill1.6mm_Beaded" (at 140.97 67.31 0) (effects (font (size 1.27 1.27)) (hide yes)))
  (property "Datasheet" "~" (at 140.97 67.31 0) (effects (font (size 1.27 1.27)) (hide yes)))
  (property "Description" "" (at 146.05 67.31 0) (effects (font (size 1.27 1.27)) (hide yes)))
  (property "Sim.Device" "" (at 146.05 67.31 0) (effects (font (size 1.27 1.27)) (hide yes)))
  (property "Sim.Params" "" (at 234.95 191.77 0) (effects (font (size 1.27 1.27)) (hide yes)))
  (property "Sim.Pins" "1=1" (at 234.95 191.77 0) (effects (font (size 1.27 1.27)) (hide yes)))
  (property "MPN" "" (at 146.05 67.31 0) (effects (font (size 1.27 1.27)) (hide yes)))
  (property "Manufacturer" "" (at 146.05 67.31 0) (effects (font (size 1.27 1.27)) (hide yes)))
  (property "Sim.Type" "" (at 146.05 67.31 0) (effects (font (size 1.27 1.27)) (hide yes)))
  (pin "1"))
 (symbol
  (lib_id "Device:C")
  (at 85.09 125.73 0)
  (unit 1)
  (exclude_from_sim no)
  (in_bom yes)
  (on_board yes)
  (dnp no)
  (fields_autoplaced yes)
  (property "Reference" "C11" (at 88.9 124.4599 0) (effects (font (size 1.27 1.27)) (justify left)))
  (property "Value" "10u" (at 88.9 126.9999 0) (effects (font (size 1.27 1.27)) (justify left)))
  (property "Footprint" "Capacitor_SMD:C_0805_2012Metric_Pad1.18x1.45mm_HandSolder" (at 86.0552 129.54 0) (effects (font (size 1.27 1.27)) (hide yes)))
  (property "Datasheet" "~" (at 85.09 125.73 0) (effects (font (size 1.27 1.27)) (hide yes)))
  (property "Description" "" (at 85.09 125.73 0) (effects (font (size 1.27 1.27)) (hide yes)))
  (property "MPN" "GPC0805106-35" (at 85.09 125.73 0) (effects (font (size 1.27 1.27)) (hide yes)))
  (property "Manufacturer" "" (at 85.09 125.73 0) (effects (font (size 1.27 1.27)) (hide yes)))
  (property "Sim.Type" "" (at 85.09 125.73 0) (effects (font (size 1.27 1.27)) (hide yes)))
  (pin "1")
  (pin "2"))
 (symbol
  (lib_id "Power_Protection:ESDA5V3L")
  (at 228.6 71.12 0)
  (mirror y)
  (unit 1)
  (exclude_from_sim no)
  (in_bom yes)
  (on_board yes)
  (dnp no)
  (property "Reference" "D1" (at 222.25 69.8499 0) (effects (font (size 1.27 1.27)) (justify left)))
  (property "Value" "ESDA5V3L" (at 222.25 72.3899 0) (effects (font (size 1.27 1.27)) (justify left)))
  (property "Footprint" "Package_TO_SOT_SMD:SOT-23-3" (at 243.84 81.28 0) (effects (font (size 1.27 1.27)) (justify left) (hide yes)))
  (property "Datasheet" "https://www.st.com/resource/en/datasheet/esdal.pdf" (at 228.6 86.36 0) (effects (font (size 1.27 1.27)) (hide yes)))
  (property "Description" "TVS Diode Array, 5.5V Standoff, 2 Channels, SOT23" (at 228.6 83.82 0) (effects (font (size 1.27 1.27)) (hide yes)))
  (property "MPN" "ESDA5V3L" (at 228.6 71.12 0) (effects (font (size 1.27 1.27)) (hide yes)))
  (property "Manufacturer" "STMicroelectronics" (at 228.6 71.12 0) (effects (font (size 1.27 1.27)) (hide yes)))
  (property "Sim.Type" "" (at 228.6 71.12 0) (effects (font (size 1.27 1.27)) (hide yes)))
  (pin "2")
  (pin "3")
  (pin "1"))
 (symbol
  (lib_id "Device:C")
  (at 125.73 125.73 0)
  (unit 1)
  (exclude_from_sim no)
  (in_bom yes)
  (on_board yes)
  (dnp no)
  (fields_autoplaced yes)
  (property "Reference" "C12" (at 129.54 124.4599 0) (effects (font (size 1.27 1.27)) (justify left)))
  (property "Value" "10u" (at 129.54 126.9999 0) (effects (font (size 1.27 1.27)) (justify left)))
  (property "Footprint" "Capacitor_SMD:C_0805_2012Metric_Pad1.18x1.45mm_HandSolder" (at 126.6952 129.54 0) (effects (font (size 1.27 1.27)) (hide yes)))
  (property "Datasheet" "~" (at 125.73 125.73 0) (effects (font (size 1.27 1.27)) (hide yes)))
  (property "Description" "" (at 125.73 125.73 0) (effects (font (size 1.27 1.27)) (hide yes)))
  (property "MPN" "GPC0805106-35" (at 125.73 125.73 0) (effects (font (size 1.27 1.27)) (hide yes)))
  (property "Manufacturer" "" (at 125.73 125.73 0) (effects (font (size 1.27 1.27)) (hide yes)))
  (property "Sim.Type" "" (at 125.73 125.73 0) (effects (font (size 1.27 1.27)) (hide yes)))
  (pin "1")
  (pin "2"))
 (symbol
  (lib_id "Connector:TestPoint")
  (at 146.05 57.15 0)
  (unit 1)
  (exclude_from_sim no)
  (in_bom yes)
  (on_board yes)
  (dnp no)
  (fields_autoplaced yes)
  (property "Reference" "TP3" (at 148.59 52.5779 0) (effects (font (size 1.27 1.27)) (justify left)))
  (property "Value" "DMX_RX" (at 148.59 55.1179 0) (effects (font (size 1.27 1.27)) (justify left)))
  (property "Footprint" "TestPoint:TestPoint_Loop_D2.60mm_Drill1.6mm_Beaded" (at 151.13 57.15 0) (effects (font (size 1.27 1.27)) (hide yes)))
  (property "Datasheet" "~" (at 151.13 57.15 0) (effects (font (size 1.27 1.27)) (hide yes)))
  (property "Description" "" (at 146.05 57.15 0) (effects (font (size 1.27 1.27)) (hide yes)))
  (property "Sim.Device" "" (at 146.05 57.15 0) (effects (font (size 1.27 1.27)) (hide yes)))
  (property "Sim.Params" "" (at 57.15 -67.31 0) (effects (font (size 1.27 1.27)) (hide yes)))
  (property "Sim.Pins" "1=1" (at 57.15 -67.31 0) (effects (font (size 1.27 1.27)) (hide yes)))
  (property "MPN" "" (at 146.05 57.15 0) (effects (font (size 1.27 1.27)) (hide yes)))
  (property "Manufacturer" "" (at 146.05 57.15 0) (effects (font (size 1.27 1.27)) (hide yes)))
  (property "Sim.Type" "" (at 146.05 57.15 0) (effects (font (size 1.27 1.27)) (hide yes)))
  (pin "1"))
 (symbol
  (lib_id "Isolator:6N136S")
  (at 106.68 64.77 0)
  (unit 1)
  (exclude_from_sim no)
  (in_bom yes)
  (on_board yes)
  (dnp no)
  (fields_autoplaced yes)
  (property "Reference" "U3" (at 106.68 53.34 0) (effects (font (size 1.27 1.27))))
  (property "Value" "6N136S" (at 106.68 55.88 0) (effects (font (size 1.27 1.27))))
  (property "Footprint" "Package_DIP:SMDIP-8_W9.53mm" (at 101.6 72.39 0) (effects (font (size 1.27 1.27)
    (italic yes)) (justify left) (hide yes)))
  (property "Datasheet" "https://optoelectronics.liteon.com/upload/download/DS70-2008-0032/6N135-L%206N136-L%20series.pdf" (at 106.68 64.77 0) (effects (font (size 1.27 1.27)) (justify left) (hide yes)))
  (property "Description" "High Speed Optocoupler, TTL Compatible, CTR 18%, SMDIP8" (at 106.68 64.77 0) (effects (font (size 1.27 1.27)) (hide yes)))
  (property "MPN" "6N136S" (at 106.68 64.77 0) (effects (font (size 1.27 1.27)) (hide yes)))
  (property "Manufacturer" "ON Semiconductor" (at 106.68 64.77 0) (effects (font (size 1.27 1.27)) (hide yes)))
  (property "Sim.Type" "" (at 106.68 64.77 0) (effects (font (size 1.27 1.27)) (hide yes)))
  (pin "5")
  (pin "1")
  (pin "6")
  (pin "8")
  (pin "2")
  (pin "7")
  (pin "3")
  (pin "4"))
 (symbol
  (lib_id "Interface_UART:ST485E")
  (at 177.8 62.23 0)
  (unit 1)
  (exclude_from_sim no)
  (in_bom yes)
  (on_board yes)
  (dnp no)
  (fields_autoplaced yes)
  (property "Reference" "U5" (at 179.9941 44.45 0) (effects (font (size 1.27 1.27)) (justify left)))
  (property "Value" "ST485E" (at 179.9941 46.99 0) (effects (font (size 1.27 1.27)) (justify left)))
  (property "Footprint" "Package_SO:SOIC-8_3.9x4.9mm_P1.27mm" (at 177.8 85.09 0) (effects (font (size 1.27 1.27)) (hide yes)))
  (property "Datasheet" "http://www.st.com/resource/en/datasheet/st485eb.pdf" (at 177.8 60.96 0) (effects (font (size 1.27 1.27)) (hide yes)))
  (property "Description" "Half duplex RS-485/RS-422, 5 Mbps, ±15kV ESD, 5V supply, 256 bus load, SOIC-8" (at 177.8 62.23 0) (effects (font (size 1.27 1.27)) (hide yes)))
  (property "MPN" "ST485EBDR" (at 177.8 62.23 0) (effects (font (size 1.27 1.27)) (hide yes)))
  (property "Manufacturer" "ST Microelectronics" (at 177.8 62.23 0) (effects (font (size 1.27 1.27)) (hide yes)))
  (property "Sim.Type" "" (at 177.8 62.23 0) (effects (font (size 1.27 1.27)) (hide yes)))
  (pin "3")
  (pin "6")
  (pin "5")
  (pin "7")
  (pin "2")
  (pin "8")
  (pin "4")
  (pin "1"))
 (symbol
  (lib_id "Device:R")
  (at 138.43 125.73 0)
  (unit 1)
  (exclude_from_sim no)
  (in_bom yes)
  (on_board yes)
  (dnp no)
  (fields_autoplaced yes)
  (property "Reference" "R9" (at 140.97 124.4599 0) (effects (font (size 1.27 1.27)) (justify left)))
  (property "Value" "270" (at 140.97 126.9999 0) (effects (font (size 1.27 1.27)) (justify left)))
  (property "Footprint" "Resistor_SMD:R_0805_2012Metric" (at 136.652 125.73 90) (effects (font (size 1.27 1.27)) (hide yes)))
  (property "Datasheet" "~" (at 138.43 125.73 0) (effects (font (size 1.27 1.27)) (hide yes)))
  (property "Description" "" (at 138.43 125.73 0) (effects (font (size 1.27 1.27)) (hide yes)))
  (property "MPN" "GPR0805270R" (at 138.43 125.73 0) (effects (font (size 1.27 1.27)) (hide yes)))
  (property "Manufacturer" "" (at 138.43 125.73 0) (effects (font (size 1.27 1.27)) (hide yes)))
  (property "Sim.Type" "" (at 138.43 125.73 0) (effects (font (size 1.27 1.27)) (hide yes)))
  (pin "1")
  (pin "2"))
 (symbol
  (lib_id "Device:C")
  (at 190.5 72.39 0)
  (unit 1)
  (exclude_from_sim no)
  (in_bom yes)
  (on_board yes)
  (dnp no)
  (fields_autoplaced yes)
  (property "Reference" "C13" (at 194.31 71.1199 0) (effects (font (size 1.27 1.27)) (justify left)))
  (property "Value" "100n" (at 194.31 73.6599 0) (effects (font (size 1.27 1.27)) (justify left)))
  (property "Footprint" "Capacitor_SMD:C_0805_2012Metric_Pad1.18x1.45mm_HandSolder" (at 191.4652 76.2 0) (effects (font (size 1.27 1.27)) (hide yes)))
  (property "Datasheet" "~" (at 190.5 72.39 0) (effects (font (size 1.27 1.27)) (hide yes)))
  (property "Description" "" (at 190.5 72.39 0) (effects (font (size 1.27 1.27)) (hide yes)))
  (property "MPN" "GPC0805104" (at 190.5 72.39 0) (effects (font (size 1.27 1.27)) (hide yes)))
  (property "Manufacturer" "" (at 190.5 72.39 0) (effects (font (size 1.27 1.27)) (hide yes)))
  (property "Sim.Type" "" (at 190.5 72.39 0) (effects (font (size 1.27 1.27)) (hide yes)))
  (pin "1")
  (pin "2"))
 (symbol
  (lib_id "Connector:TestPoint")
  (at 146.05 102.87 0)
  (unit 1)
  (exclude_from_sim no)
  (in_bom yes)
  (on_board yes)
  (dnp no)
  (fields_autoplaced yes)
  (property "Reference" "TP5" (at 148.59 98.2979 0) (effects (font (size 1.27 1.27)) (justify left)))
  (property "Value" "DMX_GND" (at 148.59 100.8379 0) (effects (font (size 1.27 1.27)) (justify left)))
  (property "Footprint" "TestPoint:TestPoint_Loop_D2.60mm_Drill1.6mm_Beaded" (at 151.13 102.87 0) (effects (font (size 1.27 1.27)) (hide yes)))
  (property "Datasheet" "~" (at 151.13 102.87 0) (effects (font (size 1.27 1.27)) (hide yes)))
  (property "Description" "" (at 146.05 102.87 0) (effects (font (size 1.27 1.27)) (hide yes)))
  (property "Sim.Device" "" (at 146.05 102.87 0) (effects (font (size 1.27 1.27)) (hide yes)))
  (property "Sim.Params" "" (at 57.15 -21.59 0) (effects (font (size 1.27 1.27)) (hide yes)))
  (property "Sim.Pins" "1=1" (at 57.15 -21.59 0) (effects (font (size 1.27 1.27)) (hide yes)))
  (property "MPN" "" (at 146.05 102.87 0) (effects (font (size 1.27 1.27)) (hide yes)))
  (property "Manufacturer" "" (at 146.05 102.87 0) (effects (font (size 1.27 1.27)) (hide yes)))
  (property "Sim.Type" "" (at 146.05 102.87 0) (effects (font (size 1.27 1.27)) (hide yes)))
  (pin "1")))
